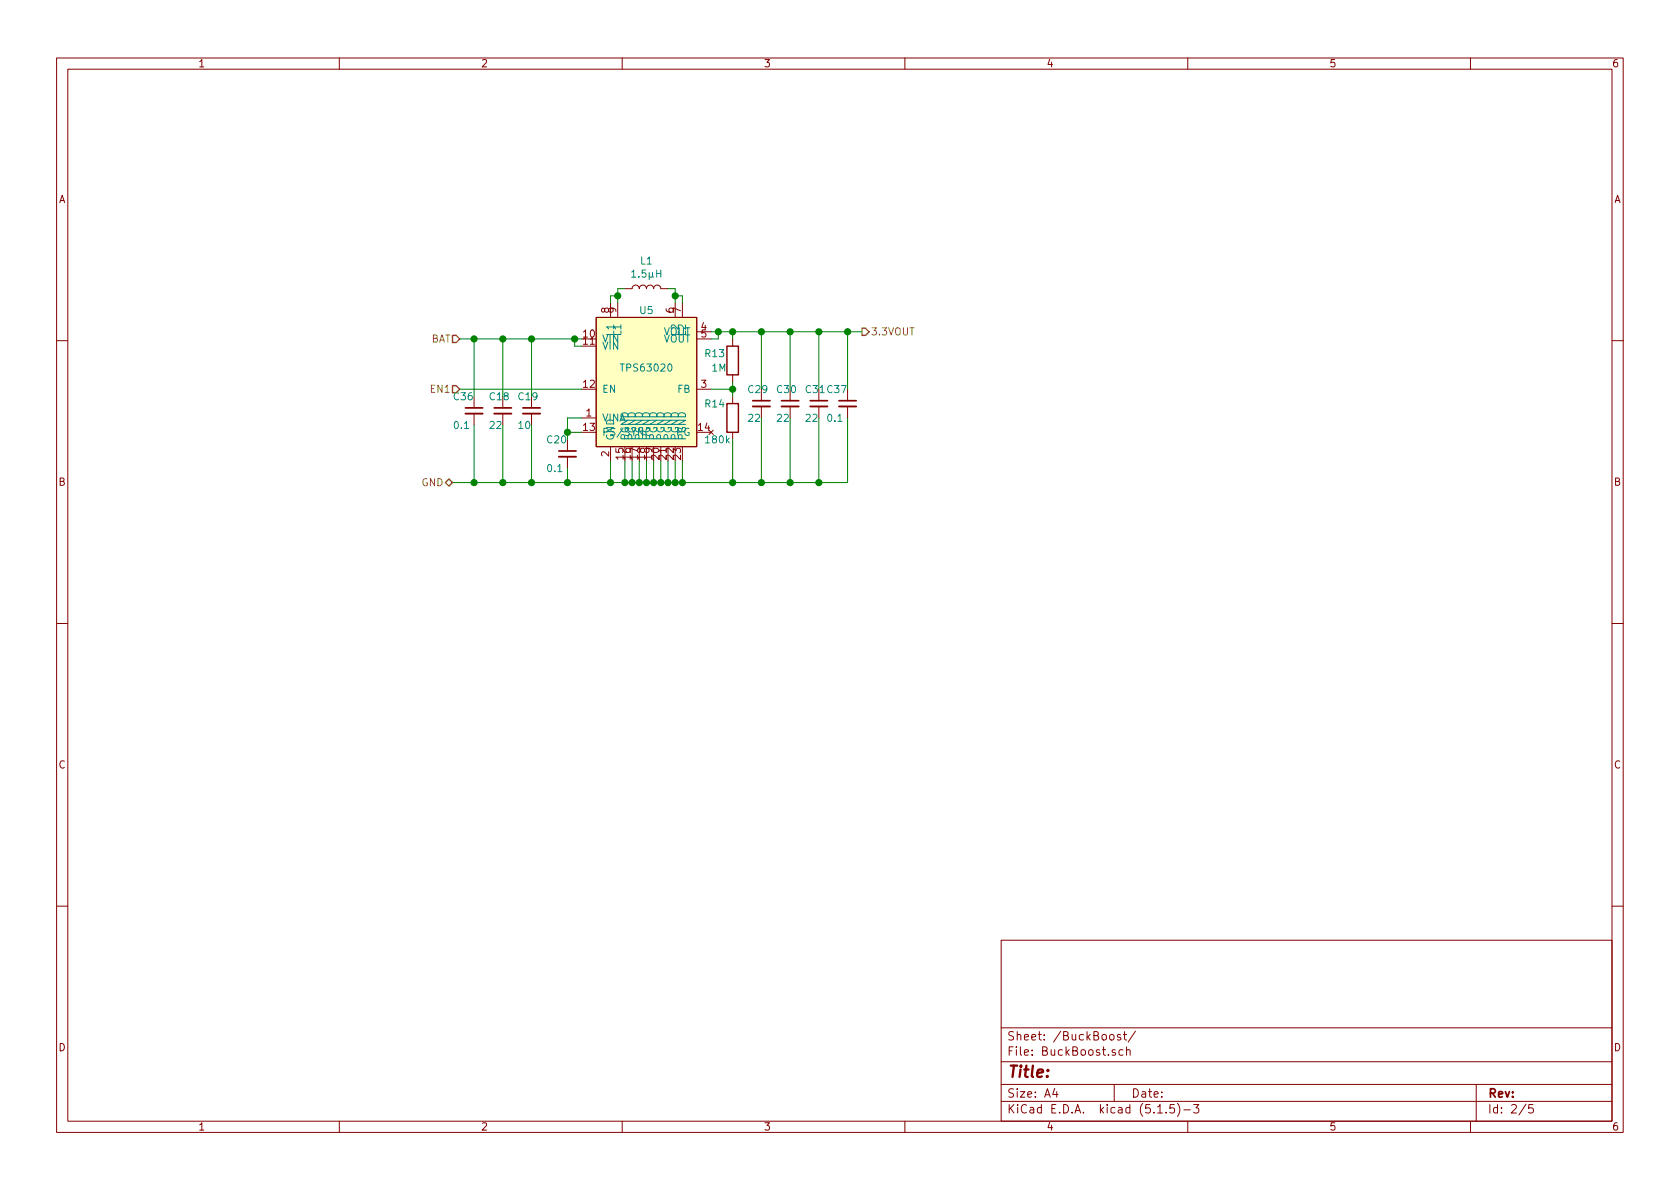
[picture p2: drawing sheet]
<svg xmlns="http://www.w3.org/2000/svg" width="297mm" height="210mm" viewBox="0 0 297 210" stroke-linecap="round" stroke-linejoin="round" font-family="sans-serif">
<g fill="none" stroke="#840000" stroke-width=".18">
<path d="M10 10.3h277v189.9h-277zM12 12.2h273v186.1h-273zM60 10.3v1.9M110 10.3v1.9M160 10.3v1.9M210 10.3v1.9M260 10.3v1.9M105.4 56.1h17.8v22.9h-17.8zM107.9 53.6v2.5M109.2 53.6v2.5M110.5 51h1.3a.63 .63 0 0 1 .6-.6 .63 .63 0 0 1 .6 .6 .63 .63 0 0 1 .7-.6 .63 .63 0 0 1 .6 .6 .63 .63 0 0 1 .6-.6 .63 .63 0 0 1 .7 .6 .63 .63 0 0 1 .6-.6 .63 .63 0 0 1 .6 .6h1.3M119.4 53.6v2.5"/>
<path d="M120.6 53.6v2.5M123.2 58.7h2.5M123.2 59.9h2.5M129.5 59.9v1.3M10 60.2h2M83.8 70.1v2M83.8 73.1v2.1M88.9 70.1v2M88.9 73.1v2.1M94 70.1v2M94 73.1v2.1M100.3 77.7v2.1"/>
<path d="M102.9 73.9h2.5M107.9 79v2.5M123.2 68.8h2.5M125.3 76.1l.8 .7M126.1 76.1l-.8 .7M129.5 66.3v1.3M129.5 70.1v1.3M129.5 76.4v1.3M134.6 68.8v2.1M134.6 71.9v2M139.7 68.8v2.1M139.7 71.9v2"/>
<path d="M144.8 68.8v2.1M144.8 71.9v2M149.9 68.8v2.1M149.9 71.9v2M285 60.2h2M100.3 80.8v2M10 110.3h2M285 110.3h2M10 160.2h2M177 166.3h108v32h-108zM285 160.2h2M60 198.3v1.9"/>
<path d="M110 198.3v1.9M160 198.3v1.9M177 194.8h108M177 191.8h108M177 187.8h108M177 181.8h108M186.5 192.5l-.4 1h1M186.8 193v1M196.3 183.1l.2-.2 .4 .2v.7l-.2 .1-.4-.1zM197 191.8v3M197.2 185.7l-.4-.1-.2 .2 .1 .2 .5 .2v.3h-.6M198.1 183l-.3-.1-.2 .2v.3l.5 .1v.3h-.5"/>
<path d="M198.6 185.7l-.5-.1-.3 .3 .2 .6h.6M198.6 182.9h.6M198.8 182.4v1.3l.4 .2M199.2 185.7l.2-.1 .4 .1v.9M199.2 185.1v1.5M200.8 182.3l-1.3 2M204.7 196.8h.8M206.2 196.7v.1M207.6 195.3h-.7l-.1 .7 .2-.1 .5 .1 .2 .2-.1 .5-.2 .1-.6-.1M208.2 195.1a1.71 1.71 0 0 1 0 2.3M209.3 196.3h1.2M210 198.3v1.9"/>
<path d="M211 195.3h1l-.5 .6 .4 .1v.7l-.2 .1-.7-.1M260 198.3v1.9M261 191.8v6.5M269.8 195.2l-1.2 2M271 195.3h-.7v.7l.2-.1 .5 .1 .1 .2-.1 .5-.2 .1-.5-.1"/>
</g>
<path d="M82.3 73.1h3M87.4 73.1h3M92.5 73.1h3M133.1 71.9h3M138.2 71.9h3M143.3 71.9h3M148.3 71.9h3.1M98.8 80.8h3.1" fill="none" stroke="#840000" stroke-width=".33"/>
<path d="M82.3 72.1h3M87.4 72.1h3M92.5 72.1h3M98.8 79.8h3.1M133.1 70.9h3M138.2 70.9h3M143.3 70.9h3M148.3 70.9h3.1" fill="none" stroke="#840000" stroke-width=".3"/>
<path d="M128.5 71.4h2.1v5h-2.1zM128.5 61.2h2.1v5.1h-2.1z" fill="none" stroke="#840000" stroke-width=".25"/>
<path d="M105.4 56.1h17.8v22.9h-17.8z" fill="#ffffc2" stroke="#ffffc2" stroke-width=".18"/>
<path d="M117.5 59.2l.4 1.3 .4-1.3M118.8 59.4l.2-.2a.47 .47 0 0 1 .6 .5l-.1 .6-.2 .2-.4-.1a1 1 0 0 1-.1-1zM120.1 59.2v1.1l.2 .2 .4-.1 .1-.1v-1.1M121.6 59.2v1.3M110.2 75.7l-1.1 1.6M119.9 74.3h1.3l-1.3 .8h1.3M120.1 73.1a.67 .67 0 0 1 .8-.1 .67 .67 0 0 1 .3 .7h-1.3z" fill="none" stroke="#008484" stroke-width=".18"/>
<g fill="none" stroke="#008400" stroke-width=".18">
<path d="M81.3 59.9h21.6M83.8 59.9v10.2M88.9 59.9v10.2M94 59.9v10.2M101.6 59.9v1.3h1.3M109.2 52.3h-1.3v1.3M110.5 51h-1.3v2.6M118.1 51h1.3v2.6M119.4 52.3h1.2v1.3M125.7 58.7h26.7M127 58.7v1.2h-1.3M129.5 58.7v1.2"/>
<path d="M134.6 58.7v10.1M139.7 58.7v10.1M144.8 58.7v10.1M149.9 58.7v10.1M81.3 68.8h21.6M83.8 75.2v10.1M88.9 75.2v10.1M94 75.2v10.1M100.3 76.4h2.6M102.9 73.9h-2.6v3.8M125.7 68.8h3.8M129.5 67.6v2.5"/>
<path d="M129.5 77.7v7.6M134.6 73.9v11.4M139.7 73.9v11.4M144.8 73.9v11.4M149.9 73.9v11.4h-69.9M100.3 82.8v2.5M107.9 81.5v3.8M110.5 81.5v3.8M111.8 81.5v3.8M113 81.5v3.8M114.3 81.5v3.8M115.6 81.5v3.8"/>
<path d="M116.8 81.5v3.8M118.1 81.5v3.8M119.4 81.5v3.8M120.6 81.5v3.8"/>
</g>
<path d="M80 59.3h.6l.7 .6-.7 .7h-.6zM152.4 58h.6l.7 .7-.7 .6h-.6zM80 68.2h.6l.7 .6-.7 .7h-.6zM78.7 85.3l.7-.6 .6 .6-.6 .7z" fill="none" stroke="#848400" stroke-width=".25"/>
<g fill="#008400" stroke="#008400" stroke-width=".25">
<circle cx="139.7" cy="58.7" r=".51"/>
<circle cx="129.5" cy="68.8" r=".51"/>
<circle cx="83.8" cy="59.9" r=".51"/>
<circle cx="120.7" cy="85.3" r=".51"/>
<circle cx="115.6" cy="85.3" r=".51"/>
<circle cx="111.8" cy="85.3" r=".51"/>
<circle cx="119.4" cy="85.3" r=".51"/>
<circle cx="113" cy="85.3" r=".51"/>
<circle cx="114.3" cy="85.3" r=".51"/>
<circle cx="116.8" cy="85.3" r=".51"/>
<circle cx="139.7" cy="85.3" r=".51"/>
<circle cx="94" cy="85.3" r=".51"/>
<circle cx="100.3" cy="85.3" r=".51"/>
<circle cx="94" cy="59.9" r=".51"/>
<circle cx="110.5" cy="85.3" r=".51"/>
<circle cx="88.9" cy="59.9" r=".51"/>
<circle cx="144.8" cy="58.7" r=".51"/>
<circle cx="88.9" cy="85.3" r=".51"/>
<circle cx="100.3" cy="76.4" r=".51"/>
<circle cx="101.6" cy="59.9" r=".51"/>
<circle cx="127" cy="58.7" r=".51"/>
<circle cx="108" cy="85.3" r=".51"/>
<circle cx="109.2" cy="52.3" r=".51"/>
<circle cx="134.6" cy="85.3" r=".51"/>
<circle cx="119.4" cy="52.3" r=".51"/>
<circle cx="129.5" cy="85.3" r=".51"/>
<circle cx="118.1" cy="85.3" r=".51"/>
<circle cx="83.8" cy="85.3" r=".51"/>
<circle cx="129.5" cy="58.7" r=".51"/>
<circle cx="149.9" cy="58.7" r=".51"/>
<circle cx="134.6" cy="58.7" r=".51"/>
<circle cx="144.8" cy="85.3" r=".51"/>
</g>
<text font-size="2.8" fill="#840000" x="178" y="190.5">Title:</text>
<g font-size="2.1" fill="#840000">
<text x="178" y="184">Sheet: /BuckBoost/</text>
<text x="178" y="186.7">File: BuckBoost.sch</text>
<text x="178" y="196.9">KiCad E.D.A. kicad (5.1.5)-3</text>
<text x="178" y="194.1">Size: A4</text>
<text x="200" y="194.1">Date:</text>
<text x="263" y="194.1">Rev:</text>
<text x="263" y="196.9">Id: 2/5</text>
</g>
<g font-size="1.8" fill="#840000">
<text x="35" y="11.9">1</text>
<text x="85" y="11.9">2</text>
<text x="135" y="11.9">3</text>
<text x="185" y="11.9">4</text>
<text x="235" y="11.9">5</text>
<text x="285" y="11.9">6</text>
<text x="10.4" y="35.9">A</text>
<text x="285.4" y="35.9">A</text>
<text x="103.2" y="59.7">10</text>
<text x="107.7" y="55.3" transform="rotate(-90 107.7 55.3)">8</text>
<text x="109" y="55.3" transform="rotate(-90 109 55.3)">9</text>
<text x="119.1" y="55.3" transform="rotate(-90 119.1 55.3)">6</text>
<text x="120.4" y="55.3" transform="rotate(-90 120.4 55.3)">7</text>
<text x="124" y="58.4">4</text>
<text x="124" y="59.7">5</text>
<text x="103.2" y="61">11</text>
<text x="103.2" y="68.6">12</text>
<text x="124" y="68.6">3</text>
<text x="103.2" y="76.2">13</text>
<text x="103.7" y="73.7">1</text>
<text x="123.5" y="76.2">14</text>
<text x="107.7" y="80.7" transform="rotate(-90 107.7 80.7)">2</text>
<text x="110.2" y="81.2" transform="rotate(-90 110.2 81.2)">15</text>
<text x="111.5" y="81.2" transform="rotate(-90 111.5 81.2)">16</text>
<text x="112.8" y="81.2" transform="rotate(-90 112.8 81.2)">17</text>
<text x="114" y="81.2" transform="rotate(-90 114 81.2)">18</text>
<text x="115.3" y="81.2" transform="rotate(-90 115.3 81.2)">19</text>
<text x="116.6" y="81.2" transform="rotate(-90 116.6 81.2)">20</text>
<text x="117.9" y="81.2" transform="rotate(-90 117.9 81.2)">21</text>
<text x="119.1" y="81.2" transform="rotate(-90 119.1 81.2)">22</text>
<text x="120.4" y="81.2" transform="rotate(-90 120.4 81.2)">23</text>
<text x="10.4" y="85.9">B</text>
<text x="285.4" y="85.9">B</text>
<text x="10.4" y="135.9">C</text>
<text x="285.4" y="135.9">C</text>
<text x="10.4" y="185.9">D</text>
<text x="285.4" y="185.9">D</text>
<text x="35" y="199.9">1</text>
<text x="85" y="199.9">2</text>
<text x="135" y="199.9">3</text>
<text x="185" y="199.9">4</text>
<text x="235" y="199.9">5</text>
<text x="285" y="199.9">6</text>
</g>
<g font-size="1.8" fill="#008484">
<text x="113.3" y="46.8">L1</text>
<text x="111.9" y="49.1">1.5µH</text>
<text x="108.6" y="59.2" transform="rotate(-90 108.6 59.2)">L1</text>
<text x="109.9" y="59.2" transform="rotate(-90 109.9 59.2)">L1</text>
<text x="113.2" y="55.5">U5</text>
<text x="117.3" y="59.3">VOUT</text>
<text x="120" y="59.2" transform="rotate(-90 120 59.2)">L2</text>
<text x="121.3" y="59.2" transform="rotate(-90 121.3 59.2)">L2</text>
<text x="106.4" y="60.6">VIN</text>
<text x="106.4" y="61.8">VIN</text>
<text x="110.1" y="65.7">TPS63020</text>
<text x="124.7" y="63.2">R13</text>
<text x="125.9" y="65.7">1M</text>
<text x="80.3" y="70.8">C36</text>
<text x="86.6" y="70.8">C18</text>
<text x="91.7" y="70.8">C19</text>
<text x="106.4" y="69.5">EN</text>
<text x="119.8" y="69.5">FB</text>
<text x="132.4" y="69.5">C29</text>
<text x="137.4" y="69.5">C30</text>
<text x="142.5" y="69.5">C31 C37</text>
<text x="80.4" y="75.9">0.1</text>
<text x="86.7" y="75.9">22</text>
<text x="91.7" y="75.9">10</text>
<text x="106.4" y="74.5">VINA</text>
<text x="108.6" y="78" transform="rotate(-90 108.6 78)">GND</text>
<text x="111.1" y="78" transform="rotate(-90 111.1 78)">PGND</text>
<text x="112.4" y="78" transform="rotate(-90 112.4 78)">PGND</text>
<text x="113.7" y="78" transform="rotate(-90 113.7 78)">PGND</text>
<text x="114.9" y="78" transform="rotate(-90 114.9 78)">PGND</text>
<text x="116.2" y="78" transform="rotate(-90 116.2 78)">PGND</text>
<text x="117.5" y="78" transform="rotate(-90 117.5 78)">PGND</text>
<text x="118.7" y="78" transform="rotate(-90 118.7 78)">PGND</text>
<text x="119.6" y="77.1">PG</text>
<text x="120" y="78" transform="rotate(-90 120 78)">PGND</text>
<text x="124.7" y="72.1">R14</text>
<text x="132.4" y="74.6">22</text>
<text x="137.5" y="74.6">22</text>
<text x="142.5" y="74.6">22</text>
<text x="146.4" y="74.6">0.1</text>
<text x="96.8" y="78.4">C20</text>
<text x="96.9" y="83.5">0.1</text>
<text x="124.9" y="78.4">180k</text>
</g>
<g font-size="1.8" fill="#848400">
<text x="153.9" y="59.3">3.3VOUT</text>
<text x="76.1" y="60.6">BAT</text>
<text x="76.3" y="69.5">EN1</text>
<text x="74.5" y="86">GND</text>
</g>
</svg>
